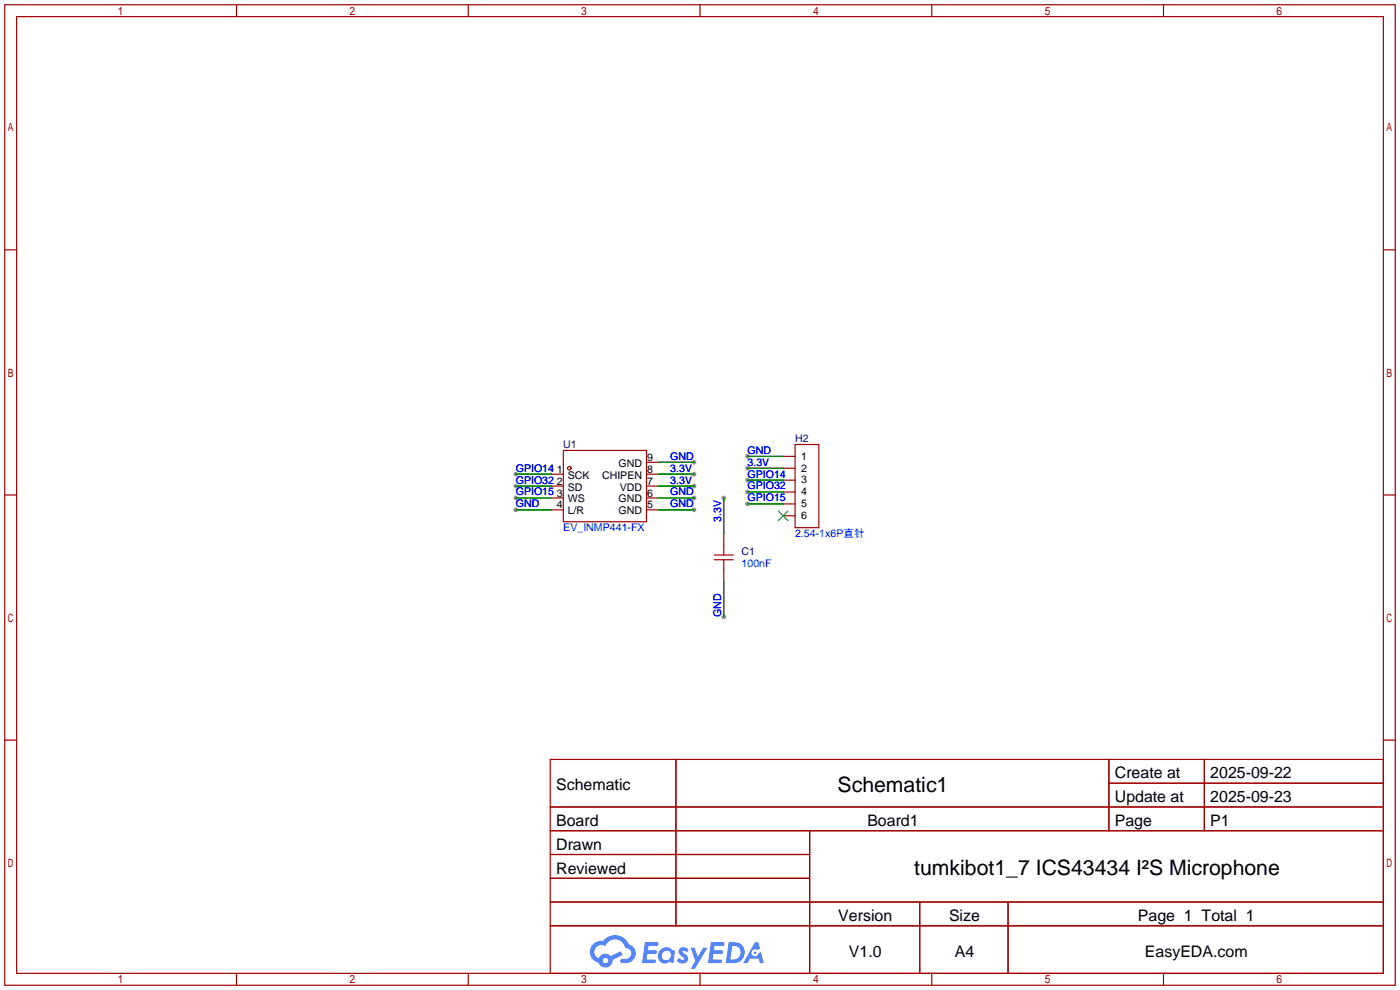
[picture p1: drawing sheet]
<svg xmlns="http://www.w3.org/2000/svg" width="299mm" height="212mm" viewBox="0 0 299 212" stroke-linecap="round" stroke-linejoin="round" font-family="sans-serif">
<g fill="#999">
<circle cx="148.3" cy="103.9" r=".51"/>
<circle cx="148.3" cy="101.3" r=".51"/>
<circle cx="148.3" cy="109" r=".51"/>
<circle cx="148.3" cy="106.4" r=".51"/>
<circle cx="148.3" cy="98.8" r=".51"/>
<circle cx="110.2" cy="101.3" r=".51"/>
<circle cx="110.2" cy="103.9" r=".51"/>
<circle cx="110.2" cy="106.4" r=".51"/>
<circle cx="110.2" cy="109" r=".51"/>
<circle cx="154.7" cy="106.4" r=".51"/>
<circle cx="154.7" cy="131.8" r=".51"/>
<circle cx="159.8" cy="97.5" r=".51"/>
<circle cx="159.8" cy="100.1" r=".51"/>
<circle cx="159.8" cy="102.6" r=".51"/>
<circle cx="159.8" cy="105.2" r=".51"/>
<circle cx="159.8" cy="107.7" r=".51"/>
</g>
<g fill="none" stroke="#a10000" stroke-width=".25">
<path d="M1 1h297.2v209.6h-297.2zM3.6 3.6h292.1v204.4h-292.1zM50.5 1v2.6M100.1 1v2.6M149.6 1v2.6M199.1 1v2.6M248.7 1v2.6M1 53.4h2.6M295.7 53.4h2.5M1 105.8h2.6M295.7 105.8h2.5M1 158.2h2.6"/>
<path d="M295.7 158.2h2.5M117.6 162.3h178.1v45.7h-178.1zM117.6 172.5h178.1M117.6 177.5h178.1M144.5 162.3v35.6M173 177.5v30.5M237 162.3v15.2M237 167.4h58.7M257.4 162.3v15.2M117.6 182.6h55.4M117.6 192.8h178.1M117.6 187.7h55.4"/>
<path d="M117.6 197.9h178.1M196.6 192.8v15.2M215.4 192.8v15.2M50.5 208v2.6M100.1 208v2.6M149.6 208v2.6M199.1 208v2.6M248.7 208v2.6"/>
</g>
<g fill="#5487ff">
<path d="M145.3 202.7a1.3 1.3 0 0 1 1.9 .3l-.4 .6a.54 .54 0 0 0-.9-.2l.1 .2a1.34 1.34 0 0 1 .9 1.8 1.47 1.47 0 0 1-2.3-.1l.5-.6 .8 .5a.31 .31 0 0 0 .4-.3 .31 .31 0 0 0-.3-.4 1.12 1.12 0 0 1-.7-1.8z"/>
<path d="M147.6 202.5h.9l.6 2 1.2-2h.9l-2.7 4.6h-.9l1-1.7z"/>
<path d="M137.8 201.4h1.7a1.31 1.31 0 0 1 1.2 .2 .4 .4 0 0 1-.3 .5l-1.8 .1-.1 .9h1.6a.4 .4 0 0 1 .4 .4 .4 .4 0 0 1-.5 .4h-1.6l-.2 1.2h1.4a.46 .46 0 0 1 .5 0 .46 .46 0 0 1 .1 .5l-.4 .2h-2.6z"/>
<path d="M151.9 201.4h1.7a1.32 1.32 0 0 1 1.2 .2 .39 .39 0 0 1-.3 .5l-1.8 .1-.1 .9h1.6a.4 .4 0 0 1 .4 .4 .4 .4 0 0 1-.4 .4h-1.7l-.2 1.2h1.4a.46 .46 0 0 1 .5 0 .46 .46 0 0 1 .1 .5l-.4 .2h-2.6z"/>
<path d="M161.3 201.4h.8l.3 1.3-.6 .4a.75 .75 0 0 0-1.1 .3 .75 .75 0 0 0 .5 1 .75 .75 0 0 0 .9-.7l.5-.2 .6 2.3h-.8l-.3-.9h-1.8l-.5 .9h-1z"/>
<path d="M155.7 201.4l-.6 4.4h1.5a2.27 2.27 0 0 0 2.6-2.2 2.27 2.27 0 0 0-2.7-2.2zM156.5 202.1a1.5 1.5 0 0 1 1.8 1.6 1.5 1.5 0 0 1-1.9 1.4h-.3z"/>
<path d="M141.2 203a1.6 1.6 0 0 0-.3 2.3 1.6 1.6 0 0 0 2.3 .2l.7 .3 .3-2.4-.1-.3-.5-.1a1.58 1.58 0 0 0-2.4 0zM141.8 203.5a.98 .98 0 0 1 1.6 .4 .98 .98 0 0 1-1.1 1.3 .94 .94 0 0 1-.9-.7 .94 .94 0 0 1 .4-1z"/>
<path d="M126.8 201.8a2.37 2.37 0 0 0 1.1 4 1.54 1.54 0 0 0 1.8 1 1.54 1.54 0 0 0 1.2-1.6l2.2-1.1-.5-.8-2 1a1.57 1.57 0 0 0-2.7 .5 1.5 1.5 0 0 1-.7-2.1 1.5 1.5 0 0 1 2.2-.5 2.23 2.23 0 0 1 2.3-1.4 2.23 2.23 0 0 1 2 1.8 1.16 1.16 0 0 1 1.2 1.1 1.16 1.16 0 0 1-1.1 1.2h-.7a.47 .47 0 0 0-.5 .4 .47 .47 0 0 0 .4 .5 2.17 2.17 0 0 0 2.5-.9 2.17 2.17 0 0 0-.3-2.7l-.8-.4a3.2 3.2 0 0 0-5.5-.7l-1.1 .1zM128.8 205.3a.6 .6 0 0 1 1.2 0 .6 .6 0 0 1-1.2 0z"/>
<circle cx="161.4" cy="203.6" r=".28"/>
</g>
<g fill="none" stroke="#a10000" stroke-width=".25">
<path d="M120.4 96.3h17.8v15.2h-17.8zM138.2 98.8h2.5M167.4 97.5h2.5M169.9 95h5.1v17.8h-5.1zM117.9 101.3h2.5M117.9 103.9h2.5M117.9 106.4h2.5M117.9 109h2.5M138.2 101.3h2.5M138.2 103.9h2.5M138.2 106.4h2.5M138.2 109h2.5"/>
<path d="M152.7 118.6h4M152.7 119.6h4M154.7 114v4.6M154.7 119.6v4.6M167.4 100.1h2.5M167.4 102.6h2.5M167.4 105.2h2.5M167.4 107.7h2.5M167.4 110.2h2.5"/>
<circle cx="121.7" cy="100.1" r=".38"/>
</g>
<g fill="none" stroke="#008700" stroke-width=".25">
<path d="M140.7 98.8h7.6M159.8 97.5h7.6M110.2 103.9h7.7M110.2 101.3h7.7M110.2 109h7.7M110.2 106.4h7.7M140.7 103.9h7.6M140.7 101.3h7.6M140.7 109h7.6M140.7 106.4h7.6M154.7 106.4v7.6M159.8 100.1h7.6"/>
<path d="M159.8 102.6h7.6M159.8 105.2h7.6M159.8 107.7h7.6M154.7 124.2v7.6"/>
</g>
<path d="M166.4 109.2l2 2.1M168.4 109.2l-2 2.1" fill="none" stroke="#3c3" stroke-width=".25"/>
<g font-size="4.5">
<text x="179" y="169.2">Schematic1</text>
<text x="195.4" y="187">tumkibot1_7 ICS43434 I²S Microphone</text>
</g>
<g font-size="3.4">
<text x="238.3" y="166.4">Create at</text>
<text x="258.7" y="166.4">2025-09-22</text>
<text x="118.9" y="168.9">Schematic</text>
<text x="238.3" y="171.4">Update at</text>
<text x="258.7" y="171.4">2025-09-23</text>
<text x="118.9" y="176.5">Board</text>
<text x="185.4" y="176.5">Board1</text>
<text x="238.3" y="176.5">Page</text>
<text x="258.7" y="176.5">P1</text>
<text x="118.9" y="181.6">Drawn</text>
<text x="118.9" y="186.7">Reviewed</text>
<text x="179.2" y="196.8">Version</text>
<text x="202.8" y="196.8">Size</text>
<text x="243.2" y="196.8">Page 1 Total 1</text>
<text x="181.4" y="204.5">V1.0</text>
<text x="204.1" y="204.5">A4</text>
<text x="244.7" y="204.5">EasyEDA.com</text>
</g>
<g font-size="2.3" fill="#000080">
<text x="120.4" y="95.7">U1</text>
<text x="169.9" y="94.5">H2</text>
<text x="158.5" y="118.6">C1</text>
</g>
<g font-size="2.3" fill="#00f">
<text x="110.2" y="100.8">GPIO14</text>
<text x="143.3" y="100.8">3.3V</text>
<text x="143.3" y="98.3">GND</text>
<text x="159.8" y="97">GND</text>
<text x="159.8" y="99.5">3.3V</text>
<text x="110.2" y="103.3">GPIO32</text>
<text x="110.2" y="105.9">GPIO15</text>
<text x="143.3" y="103.3">3.3V</text>
<text x="143.3" y="105.9">GND</text>
<text x="159.8" y="102.1">GPIO14</text>
<text x="159.8" y="104.6">GPIO32</text>
<text x="159.8" y="107.2">GPIO15</text>
<text x="110.2" y="108.4">GND</text>
<text x="120.4" y="113.5">EV_INMP441-FX</text>
<text x="143.3" y="108.4">GND</text>
<text x="154.1" y="111.5" transform="rotate(-90 154.1 111.5)">3.3V</text>
<text x="169.9" y="114.8">2.54-1x6P直针</text>
<text x="158.5" y="121.1">100nF</text>
<text x="154.1" y="131.8" transform="rotate(-90 154.1 131.8)">GND</text>
</g>
<g font-size="2.3">
<text x="119" y="101">1</text>
<text x="132.2" y="99.8">GND</text>
<text x="138.3" y="101">8</text>
<text x="138.3" y="98.5">9</text>
<text x="171.2" y="98.2">1</text>
<text x="171.2" y="100.8">2</text>
<text x="119" y="103.6">2</text>
<text x="119" y="106.1">3</text>
<text x="121.3" y="102.3">SCK</text>
<text x="121.3" y="104.8">SD</text>
<text x="121.3" y="107.4">WS</text>
<text x="128.7" y="102.3">CHIPEN</text>
<text x="132.2" y="107.4">GND</text>
<text x="132.5" y="104.8">VDD</text>
<text x="138.3" y="106.1">6</text>
<text x="138.3" y="103.6">7</text>
<text x="171.2" y="103.3">3</text>
<text x="171.2" y="105.9">4</text>
<text x="119" y="108.7">4</text>
<text x="121.3" y="109.9">L/R</text>
<text x="132.2" y="109.9">GND</text>
<text x="138.3" y="108.7">5</text>
<text x="171.2" y="108.4">5</text>
<text x="171.2" y="110.9">6</text>
</g>
</svg>
